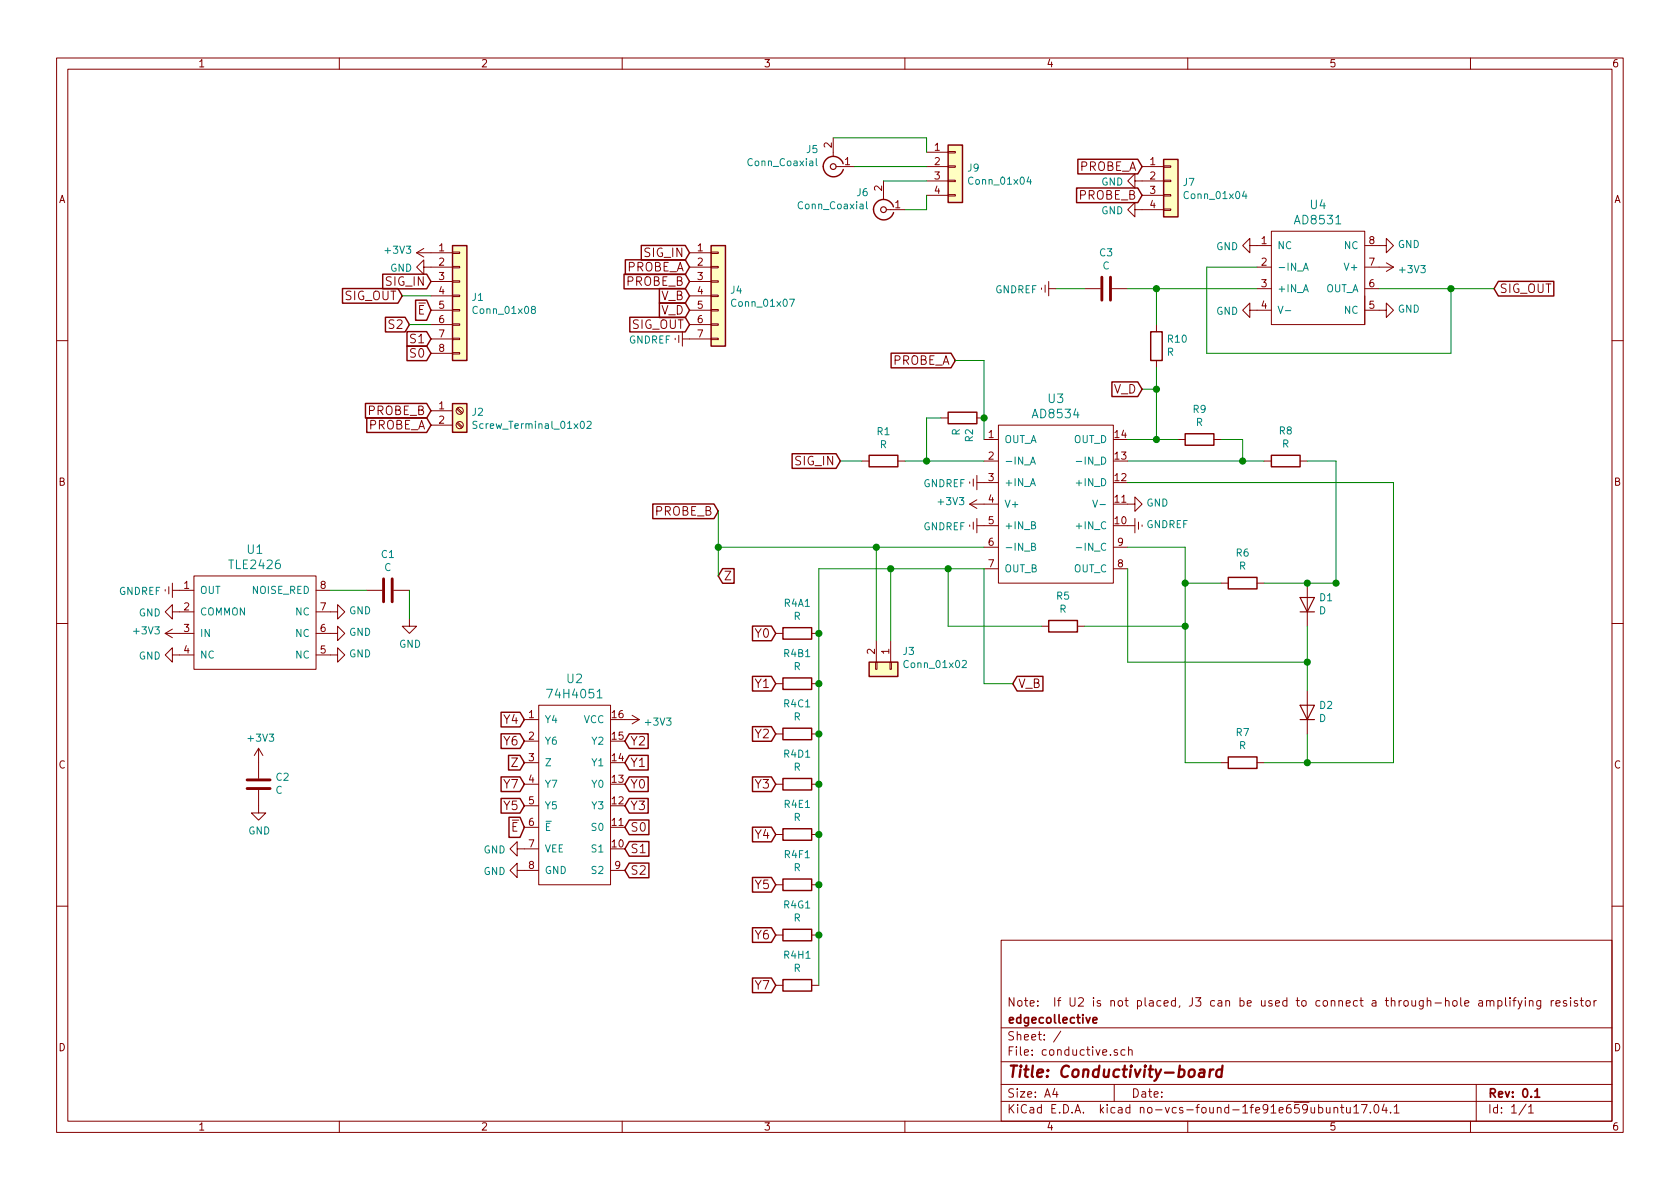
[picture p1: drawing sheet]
EESchema Schematic File Version 2
LIBS:power
LIBS:device
LIBS:transistors
LIBS:conn
LIBS:linear
LIBS:regul
LIBS:74xx
LIBS:cmos4000
LIBS:adc-dac
LIBS:memory
LIBS:xilinx
LIBS:microcontrollers
LIBS:dsp
LIBS:microchip
LIBS:analog_switches
LIBS:motorola
LIBS:texas
LIBS:intel
LIBS:audio
LIBS:interface
LIBS:digital-audio
LIBS:philips
LIBS:display
LIBS:cypress
LIBS:siliconi
LIBS:opto
LIBS:atmel
LIBS:contrib
LIBS:valves
LIBS:ad8532
LIBS:ad8534
LIBS:conductivity
LIBS:74h4051
LIBS:conductive-cache
EELAYER 26 0
EELAYER END
$Descr A4 11693 8268
encoding utf-8
Sheet 1 1
Title "Conductivity-board"
Date ""
Rev "0.1"
Comp "edgecollective"
Comment1 "Note:  If U2 is not placed, J3 can be used to connect a through-hole amplifying resistor"
Comment2 ""
Comment3 ""
Comment4 ""
$EndDescr
$Comp
L AD8534 U3
U 1 1
P 7300 2800
F 0 "U3" H 7350 2837 60  0000 C CNN
F 1 "AD8534" H 7350 2731 60  0000 C CNN
F 2 "SMD_Packages:SOIC-14_N" H 7300 2800 60  0001 C CNN
F 3 "" H 7300 2800 60  0001 C CNN
	1    7300 2800
	1    0    0    -1  
$EndComp
$Comp
L R R1
U 1 1
P 6150 3200
F 0 "R1" V 5943 3200 50  0000 C CNN
F 1 "R" V 6034 3200 50  0000 C CNN
F 2 "Resistors_SMD:R_0805" V 6080 3200 50  0001 C CNN
F 3 "" H 6150 3200 50  0001 C CNN
	1    6150 3200
	0    1    1    0   
$EndComp
$Comp
L R R2
U 1 1
P 6700 2900
F 0 "R2" H 6630 2854 50  0000 R CNN
F 1 "R" H 6630 2945 50  0000 R CNN
F 2 "Resistors_SMD:R_0805" V 6630 2900 50  0001 C CNN
F 3 "" H 6700 2900 50  0001 C CNN
	1    6700 2900
	0    -1   -1   0   
$EndComp
$Comp
L R R5
U 1 1
P 7400 4350
F 0 "R5" V 7607 4350 50  0000 C CNN
F 1 "R" V 7516 4350 50  0000 C CNN
F 2 "Resistors_SMD:R_0805" V 7330 4350 50  0001 C CNN
F 3 "" H 7400 4350 50  0001 C CNN
	1    7400 4350
	0    -1   -1   0   
$EndComp
$Comp
L R R4A1
U 1 1
P 5550 4400
F 0 "R4A1" V 5757 4400 50  0000 C CNN
F 1 "R" V 5666 4400 50  0000 C CNN
F 2 "Resistors_SMD:R_0805" V 5480 4400 50  0001 C CNN
F 3 "" H 5550 4400 50  0001 C CNN
	1    5550 4400
	0    -1   -1   0   
$EndComp
$Comp
L R R6
U 1 1
P 8650 4050
F 0 "R6" V 8857 4050 50  0000 C CNN
F 1 "R" V 8766 4050 50  0000 C CNN
F 2 "Resistors_SMD:R_0805" V 8580 4050 50  0001 C CNN
F 3 "" H 8650 4050 50  0001 C CNN
	1    8650 4050
	0    -1   -1   0   
$EndComp
$Comp
L R R7
U 1 1
P 8650 5300
F 0 "R7" V 8857 5300 50  0000 C CNN
F 1 "R" V 8766 5300 50  0000 C CNN
F 2 "Resistors_SMD:R_0805" V 8580 5300 50  0001 C CNN
F 3 "" H 8650 5300 50  0001 C CNN
	1    8650 5300
	0    -1   -1   0   
$EndComp
$Comp
L R R8
U 1 1
P 8950 3200
F 0 "R8" V 9157 3200 50  0000 C CNN
F 1 "R" V 9066 3200 50  0000 C CNN
F 2 "Resistors_SMD:R_0805" V 8880 3200 50  0001 C CNN
F 3 "" H 8950 3200 50  0001 C CNN
	1    8950 3200
	0    -1   -1   0   
$EndComp
$Comp
L R R9
U 1 1
P 8350 3050
F 0 "R9" V 8557 3050 50  0000 C CNN
F 1 "R" V 8466 3050 50  0000 C CNN
F 2 "Resistors_SMD:R_0805" V 8280 3050 50  0001 C CNN
F 3 "" H 8350 3050 50  0001 C CNN
	1    8350 3050
	0    -1   -1   0   
$EndComp
$Comp
L R R10
U 1 1
P 8050 2400
F 0 "R10" H 7980 2354 50  0000 R CNN
F 1 "R" H 7980 2445 50  0000 R CNN
F 2 "Resistors_SMD:R_0805" V 7980 2400 50  0001 C CNN
F 3 "" H 8050 2400 50  0001 C CNN
	1    8050 2400
	-1   0    0    1   
$EndComp
$Comp
L GNDREF #PWR01
U 1 1
P 6850 3350
F 0 "#PWR01" H 6850 3100 50  0001 C CNN
F 1 "GNDREF" V 6855 3222 50  0000 R CNN
F 2 "" H 6850 3350 50  0001 C CNN
F 3 "" H 6850 3350 50  0001 C CNN
	1    6850 3350
	0    1    1    0   
$EndComp
$Comp
L +3V3 #PWR02
U 1 1
P 6850 3500
F 0 "#PWR02" H 6850 3350 50  0001 C CNN
F 1 "+3V3" V 6865 3628 50  0000 L CNN
F 2 "" H 6850 3500 50  0001 C CNN
F 3 "" H 6850 3500 50  0001 C CNN
	1    6850 3500
	0    -1   -1   0   
$EndComp
Text GLabel 5850 3200 0    60   Input ~ 0
SIG_IN
$Comp
L GNDREF #PWR03
U 1 1
P 6850 3650
F 0 "#PWR03" H 6850 3400 50  0001 C CNN
F 1 "GNDREF" V 6855 3522 50  0000 R CNN
F 2 "" H 6850 3650 50  0001 C CNN
F 3 "" H 6850 3650 50  0001 C CNN
	1    6850 3650
	0    1    1    0   
$EndComp
$Comp
L GNDREF #PWR04
U 1 1
P 7850 3650
F 0 "#PWR04" H 7850 3400 50  0001 C CNN
F 1 "GNDREF" V 7855 3522 50  0000 R CNN
F 2 "" H 7850 3650 50  0001 C CNN
F 3 "" H 7850 3650 50  0001 C CNN
	1    7850 3650
	0    -1   -1   0   
$EndComp
$Comp
L D D1
U 1 1
P 9100 4200
F 0 "D1" V 9146 4121 50  0000 R CNN
F 1 "D" V 9055 4121 50  0000 R CNN
F 2 "Diodes_SMD:D_1206" H 9100 4200 50  0001 C CNN
F 3 "" H 9100 4200 50  0001 C CNN
	1    9100 4200
	0    -1   -1   0   
$EndComp
$Comp
L D D2
U 1 1
P 9100 4950
F 0 "D2" V 9146 4871 50  0000 R CNN
F 1 "D" V 9055 4871 50  0000 R CNN
F 2 "Diodes_SMD:D_1206" H 9100 4950 50  0001 C CNN
F 3 "" H 9100 4950 50  0001 C CNN
	1    9100 4950
	0    -1   -1   0   
$EndComp
$Comp
L GND #PWR05
U 1 1
P 7850 3500
F 0 "#PWR05" H 7850 3250 50  0001 C CNN
F 1 "GND" V 7855 3372 50  0000 R CNN
F 2 "" H 7850 3500 50  0001 C CNN
F 3 "" H 7850 3500 50  0001 C CNN
	1    7850 3500
	0    -1   -1   0   
$EndComp
$Comp
L C C3
U 1 1
P 7700 2000
F 0 "C3" V 7448 2000 50  0000 C CNN
F 1 "C" V 7539 2000 50  0000 C CNN
F 2 "Capacitors_SMD:C_0805" H 7738 1850 50  0001 C CNN
F 3 "" H 7700 2000 50  0001 C CNN
	1    7700 2000
	0    1    1    0   
$EndComp
$Comp
L GNDREF #PWR06
U 1 1
P 7350 2000
F 0 "#PWR06" H 7350 1750 50  0001 C CNN
F 1 "GNDREF" V 7355 1872 50  0000 R CNN
F 2 "" H 7350 2000 50  0001 C CNN
F 3 "" H 7350 2000 50  0001 C CNN
	1    7350 2000
	0    1    1    0   
$EndComp
$Comp
L GND #PWR07
U 1 1
P 8750 2150
F 0 "#PWR07" H 8750 1900 50  0001 C CNN
F 1 "GND" V 8755 2022 50  0000 R CNN
F 2 "" H 8750 2150 50  0001 C CNN
F 3 "" H 8750 2150 50  0001 C CNN
	1    8750 2150
	0    1    1    0   
$EndComp
$Comp
L +3V3 #PWR08
U 1 1
P 9600 1850
F 0 "#PWR08" H 9600 1700 50  0001 C CNN
F 1 "+3V3" V 9615 1978 50  0000 L CNN
F 2 "" H 9600 1850 50  0001 C CNN
F 3 "" H 9600 1850 50  0001 C CNN
	1    9600 1850
	0    1    1    0   
$EndComp
$Comp
L AD8531 U4
U 1 1
P 9200 1450
F 0 "U4" H 9175 1487 60  0000 C CNN
F 1 "AD8531" H 9175 1381 60  0000 C CNN
F 2 "SMD_Packages:SOIC-8-N" H 9200 1450 60  0001 C CNN
F 3 "" H 9200 1450 60  0001 C CNN
	1    9200 1450
	1    0    0    -1  
$EndComp
$Comp
L GND #PWR09
U 1 1
P 8750 1700
F 0 "#PWR09" H 8750 1450 50  0001 C CNN
F 1 "GND" V 8755 1572 50  0000 R CNN
F 2 "" H 8750 1700 50  0001 C CNN
F 3 "" H 8750 1700 50  0001 C CNN
	1    8750 1700
	0    1    1    0   
$EndComp
$Comp
L GND #PWR010
U 1 1
P 9600 1700
F 0 "#PWR010" H 9600 1450 50  0001 C CNN
F 1 "GND" V 9605 1572 50  0000 R CNN
F 2 "" H 9600 1700 50  0001 C CNN
F 3 "" H 9600 1700 50  0001 C CNN
	1    9600 1700
	0    -1   -1   0   
$EndComp
$Comp
L GND #PWR011
U 1 1
P 9600 2150
F 0 "#PWR011" H 9600 1900 50  0001 C CNN
F 1 "GND" V 9605 2022 50  0000 R CNN
F 2 "" H 9600 2150 50  0001 C CNN
F 3 "" H 9600 2150 50  0001 C CNN
	1    9600 2150
	0    -1   -1   0   
$EndComp
Text GLabel 10400 2000 2    60   Input ~ 0
SIG_OUT
Text GLabel 6650 2500 0    60   Input ~ 0
PROBE_A
Text GLabel 5000 3550 0    60   Input ~ 0
PROBE_B
$Comp
L 74H4051 U2
U 1 1
P 4000 6100
F 0 "U2" H 4000 7487 60  0000 C CNN
F 1 "74H4051" H 4000 7381 60  0000 C CNN
F 2 "SMD_Packages:SO-16-N" H 4000 6100 60  0001 C CNN
F 3 "" H 4000 6100 60  0001 C CNN
	1    4000 6100
	1    0    0    -1  
$EndComp
$Comp
L GND #PWR012
U 1 1
P 3650 5900
F 0 "#PWR012" H 3650 5650 50  0001 C CNN
F 1 "GND" V 3655 5772 50  0000 R CNN
F 2 "" H 3650 5900 50  0001 C CNN
F 3 "" H 3650 5900 50  0001 C CNN
	1    3650 5900
	0    1    1    0   
$EndComp
$Comp
L GND #PWR013
U 1 1
P 3650 6050
F 0 "#PWR013" H 3650 5800 50  0001 C CNN
F 1 "GND" V 3655 5922 50  0000 R CNN
F 2 "" H 3650 6050 50  0001 C CNN
F 3 "" H 3650 6050 50  0001 C CNN
	1    3650 6050
	0    1    1    0   
$EndComp
Text GLabel 4350 5750 2    60   Input ~ 0
S0
Text GLabel 4350 5900 2    60   Input ~ 0
S1
Text GLabel 4350 6050 2    60   Input ~ 0
S2
Text GLabel 4350 5600 2    60   Input ~ 0
Y3
Text GLabel 4350 5450 2    60   Input ~ 0
Y0
Text GLabel 4350 5300 2    60   Input ~ 0
Y1
Text GLabel 4350 5150 2    60   Input ~ 0
Y2
Text GLabel 3650 5150 0    60   Input ~ 0
Y6
Text GLabel 3650 5300 0    60   Input ~ 0
Z
Text GLabel 3650 5450 0    60   Input ~ 0
Y7
Text GLabel 3650 5600 0    60   Input ~ 0
Y5
Text GLabel 3650 5750 0    60   Input ~ 0
~E
Text GLabel 3650 5000 0    60   Input ~ 0
Y4
$Comp
L +3V3 #PWR014
U 1 1
P 4350 5000
F 0 "#PWR014" H 4350 4850 50  0001 C CNN
F 1 "+3V3" V 4365 5128 50  0000 L CNN
F 2 "" H 4350 5000 50  0001 C CNN
F 3 "" H 4350 5000 50  0001 C CNN
	1    4350 5000
	0    1    1    0   
$EndComp
Text GLabel 5000 4000 2    60   Input ~ 0
Z
$Comp
L R R4B1
U 1 1
P 5550 4750
F 0 "R4B1" V 5757 4750 50  0000 C CNN
F 1 "R" V 5666 4750 50  0000 C CNN
F 2 "Resistors_SMD:R_0805" V 5480 4750 50  0001 C CNN
F 3 "" H 5550 4750 50  0001 C CNN
	1    5550 4750
	0    -1   -1   0   
$EndComp
$Comp
L R R4C1
U 1 1
P 5550 5100
F 0 "R4C1" V 5757 5100 50  0000 C CNN
F 1 "R" V 5666 5100 50  0000 C CNN
F 2 "Resistors_SMD:R_0805" V 5480 5100 50  0001 C CNN
F 3 "" H 5550 5100 50  0001 C CNN
	1    5550 5100
	0    -1   -1   0   
$EndComp
$Comp
L R R4D1
U 1 1
P 5550 5450
F 0 "R4D1" V 5757 5450 50  0000 C CNN
F 1 "R" V 5666 5450 50  0000 C CNN
F 2 "Resistors_SMD:R_0805" V 5480 5450 50  0001 C CNN
F 3 "" H 5550 5450 50  0001 C CNN
	1    5550 5450
	0    -1   -1   0   
$EndComp
$Comp
L R R4E1
U 1 1
P 5550 5800
F 0 "R4E1" V 5757 5800 50  0000 C CNN
F 1 "R" V 5666 5800 50  0000 C CNN
F 2 "Resistors_SMD:R_0805" V 5480 5800 50  0001 C CNN
F 3 "" H 5550 5800 50  0001 C CNN
	1    5550 5800
	0    -1   -1   0   
$EndComp
$Comp
L R R4F1
U 1 1
P 5550 6150
F 0 "R4F1" V 5757 6150 50  0000 C CNN
F 1 "R" V 5666 6150 50  0000 C CNN
F 2 "Resistors_SMD:R_0805" V 5480 6150 50  0001 C CNN
F 3 "" H 5550 6150 50  0001 C CNN
	1    5550 6150
	0    -1   -1   0   
$EndComp
$Comp
L R R4G1
U 1 1
P 5550 6500
F 0 "R4G1" V 5757 6500 50  0000 C CNN
F 1 "R" V 5666 6500 50  0000 C CNN
F 2 "Resistors_SMD:R_0805" V 5480 6500 50  0001 C CNN
F 3 "" H 5550 6500 50  0001 C CNN
	1    5550 6500
	0    -1   -1   0   
$EndComp
$Comp
L R R4H1
U 1 1
P 5550 6850
F 0 "R4H1" V 5757 6850 50  0000 C CNN
F 1 "R" V 5666 6850 50  0000 C CNN
F 2 "Resistors_SMD:R_0805" V 5480 6850 50  0001 C CNN
F 3 "" H 5550 6850 50  0001 C CNN
	1    5550 6850
	0    -1   -1   0   
$EndComp
Text GLabel 5400 4400 0    60   Input ~ 0
Y0
Text GLabel 5400 4750 0    60   Input ~ 0
Y1
Text GLabel 5400 5100 0    60   Input ~ 0
Y2
Text GLabel 5400 5450 0    60   Input ~ 0
Y3
Text GLabel 5400 5800 0    60   Input ~ 0
Y4
Text GLabel 5400 6150 0    60   Input ~ 0
Y5
Text GLabel 5400 6500 0    60   Input ~ 0
Y6
Text GLabel 5400 6850 0    60   Input ~ 0
Y7
$Comp
L +3V3 #PWR015
U 1 1
P 3000 1750
F 0 "#PWR015" H 3000 1600 50  0001 C CNN
F 1 "+3V3" V 3015 1878 50  0000 L CNN
F 2 "" H 3000 1750 50  0001 C CNN
F 3 "" H 3000 1750 50  0001 C CNN
	1    3000 1750
	0    -1   -1   0   
$EndComp
$Comp
L GND #PWR016
U 1 1
P 3000 1850
F 0 "#PWR016" H 3000 1600 50  0001 C CNN
F 1 "GND" V 3005 1722 50  0000 R CNN
F 2 "" H 3000 1850 50  0001 C CNN
F 3 "" H 3000 1850 50  0001 C CNN
	1    3000 1850
	0    1    1    0   
$EndComp
Text GLabel 3000 1950 0    60   Input ~ 0
SIG_IN
Text GLabel 2800 2050 0    60   Input ~ 0
SIG_OUT
$Comp
L Conn_01x08 J1
U 1 1
P 3200 2050
F 0 "J1" H 3280 2042 50  0000 L CNN
F 1 "Conn_01x08" H 3280 1951 50  0000 L CNN
F 2 "Pin_Headers:Pin_Header_Straight_1x08_Pitch2.54mm" H 3200 2050 50  0001 C CNN
F 3 "" H 3200 2050 50  0001 C CNN
	1    3200 2050
	1    0    0    -1  
$EndComp
Text GLabel 3000 2150 0    60   Input ~ 0
~E
Text GLabel 3000 2450 0    60   Input ~ 0
S0
Text GLabel 3000 2350 0    60   Input ~ 0
S1
Text GLabel 2850 2250 0    60   Input ~ 0
S2
$Comp
L Screw_Terminal_01x02 J2
U 1 1
P 3200 2850
F 0 "J2" H 3280 2842 50  0000 L CNN
F 1 "Screw_Terminal_01x02" H 3280 2751 50  0000 L CNN
F 2 "Connectors_Terminal_Blocks:TerminalBlock_4UCON_19963_02x3.5mm_Straight" H 3200 2850 50  0001 C CNN
F 3 "" H 3200 2850 50  0001 C CNN
	1    3200 2850
	1    0    0    -1  
$EndComp
Text GLabel 3000 2950 0    60   Input ~ 0
PROBE_A
Text GLabel 3000 2850 0    60   Input ~ 0
PROBE_B
$Comp
L TLE2426 U1
U 1 1
P 1750 4350
F 0 "U1" H 1775 4887 60  0000 C CNN
F 1 "TLE2426" H 1775 4781 60  0000 C CNN
F 2 "SMD_Packages:SOIC-8-N" H 1650 3800 60  0001 C CNN
F 3 "" H 1650 3800 60  0001 C CNN
	1    1750 4350
	1    0    0    -1  
$EndComp
$Comp
L GND #PWR017
U 1 1
P 2300 4550
F 0 "#PWR017" H 2300 4300 50  0001 C CNN
F 1 "GND" V 2305 4422 50  0000 R CNN
F 2 "" H 2300 4550 50  0001 C CNN
F 3 "" H 2300 4550 50  0001 C CNN
	1    2300 4550
	0    -1   -1   0   
$EndComp
$Comp
L GND #PWR018
U 1 1
P 2300 4400
F 0 "#PWR018" H 2300 4150 50  0001 C CNN
F 1 "GND" V 2305 4272 50  0000 R CNN
F 2 "" H 2300 4400 50  0001 C CNN
F 3 "" H 2300 4400 50  0001 C CNN
	1    2300 4400
	0    -1   -1   0   
$EndComp
$Comp
L GND #PWR019
U 1 1
P 2300 4250
F 0 "#PWR019" H 2300 4000 50  0001 C CNN
F 1 "GND" V 2305 4122 50  0000 R CNN
F 2 "" H 2300 4250 50  0001 C CNN
F 3 "" H 2300 4250 50  0001 C CNN
	1    2300 4250
	0    -1   -1   0   
$EndComp
$Comp
L GND #PWR020
U 1 1
P 1250 4550
F 0 "#PWR020" H 1250 4300 50  0001 C CNN
F 1 "GND" V 1255 4422 50  0000 R CNN
F 2 "" H 1250 4550 50  0001 C CNN
F 3 "" H 1250 4550 50  0001 C CNN
	1    1250 4550
	0    1    1    0   
$EndComp
$Comp
L GND #PWR021
U 1 1
P 1250 4250
F 0 "#PWR021" H 1250 4000 50  0001 C CNN
F 1 "GND" V 1255 4122 50  0000 R CNN
F 2 "" H 1250 4250 50  0001 C CNN
F 3 "" H 1250 4250 50  0001 C CNN
	1    1250 4250
	0    1    1    0   
$EndComp
$Comp
L GNDREF #PWR022
U 1 1
P 1250 4100
F 0 "#PWR022" H 1250 3850 50  0001 C CNN
F 1 "GNDREF" V 1255 3972 50  0000 R CNN
F 2 "" H 1250 4100 50  0001 C CNN
F 3 "" H 1250 4100 50  0001 C CNN
	1    1250 4100
	0    1    1    0   
$EndComp
$Comp
L +3V3 #PWR023
U 1 1
P 1250 4400
F 0 "#PWR023" H 1250 4250 50  0001 C CNN
F 1 "+3V3" V 1265 4528 50  0000 L CNN
F 2 "" H 1250 4400 50  0001 C CNN
F 3 "" H 1250 4400 50  0001 C CNN
	1    1250 4400
	0    -1   -1   0   
$EndComp
$Comp
L C C1
U 1 1
P 2700 4100
F 0 "C1" V 2448 4100 50  0000 C CNN
F 1 "C" V 2539 4100 50  0000 C CNN
F 2 "Capacitors_SMD:C_0805" H 2738 3950 50  0001 C CNN
F 3 "" H 2700 4100 50  0001 C CNN
	1    2700 4100
	0    1    1    0   
$EndComp
$Comp
L GND #PWR024
U 1 1
P 2850 4300
F 0 "#PWR024" H 2850 4050 50  0001 C CNN
F 1 "GND" H 2855 4127 50  0000 C CNN
F 2 "" H 2850 4300 50  0001 C CNN
F 3 "" H 2850 4300 50  0001 C CNN
	1    2850 4300
	1    0    0    -1  
$EndComp
$Comp
L GND #PWR025
U 1 1
P 1800 5600
F 0 "#PWR025" H 1800 5350 50  0001 C CNN
F 1 "GND" H 1805 5427 50  0000 C CNN
F 2 "" H 1800 5600 50  0001 C CNN
F 3 "" H 1800 5600 50  0001 C CNN
	1    1800 5600
	1    0    0    -1  
$EndComp
$Comp
L +3V3 #PWR026
U 1 1
P 1800 5300
F 0 "#PWR026" H 1800 5150 50  0001 C CNN
F 1 "+3V3" H 1815 5473 50  0000 C CNN
F 2 "" H 1800 5300 50  0001 C CNN
F 3 "" H 1800 5300 50  0001 C CNN
	1    1800 5300
	1    0    0    -1  
$EndComp
$Comp
L C C2
U 1 1
P 1800 5450
F 0 "C2" H 1685 5404 50  0000 R CNN
F 1 "C" H 1685 5495 50  0000 R CNN
F 2 "Capacitors_SMD:C_0805" H 1838 5300 50  0001 C CNN
F 3 "" H 1800 5450 50  0001 C CNN
	1    1800 5450
	-1   0    0    1   
$EndComp
$Comp
L Conn_01x02 J3
U 1 1
P 6200 4650
F 0 "J3" V 6073 4730 50  0000 L CNN
F 1 "Conn_01x02" V 6164 4730 50  0000 L CNN
F 2 "Pin_Headers:Pin_Header_Straight_1x02_Pitch2.54mm" H 6200 4650 50  0001 C CNN
F 3 "" H 6200 4650 50  0001 C CNN
	1    6200 4650
	0    1    1    0   
$EndComp
Text GLabel 4800 1850 0    60   Input ~ 0
PROBE_A
Text GLabel 4800 1950 0    60   Input ~ 0
PROBE_B
Text GLabel 4800 2050 0    60   Input ~ 0
V_B
Text GLabel 4800 2150 0    60   Input ~ 0
V_D
Text GLabel 4800 2250 0    60   Input ~ 0
SIG_OUT
Text GLabel 4800 1750 0    60   Input ~ 0
SIG_IN
$Comp
L Conn_01x07 J4
U 1 1
P 5000 2050
F 0 "J4" H 5080 2092 50  0000 L CNN
F 1 "Conn_01x07" H 5080 2001 50  0000 L CNN
F 2 "Pin_Headers:Pin_Header_Straight_1x07_Pitch2.54mm" H 5000 2050 50  0001 C CNN
F 3 "" H 5000 2050 50  0001 C CNN
	1    5000 2050
	1    0    0    -1  
$EndComp
$Comp
L GNDREF #PWR027
U 1 1
P 4800 2350
F 0 "#PWR027" H 4800 2100 50  0001 C CNN
F 1 "GNDREF" V 4805 2222 50  0000 R CNN
F 2 "" H 4800 2350 50  0001 C CNN
F 3 "" H 4800 2350 50  0001 C CNN
	1    4800 2350
	0    1    1    0   
$EndComp
Text GLabel 7050 4750 2    60   Input ~ 0
V_B
Connection ~ 6850 2900
Wire Wire Line
	6850 2500 6650 2500
Connection ~ 6450 3200
Wire Wire Line
	6450 2900 6450 3200
Wire Wire Line
	6550 2900 6450 2900
Wire Wire Line
	6850 4750 7050 4750
Wire Wire Line
	6850 3950 6850 4750
Wire Wire Line
	2850 2250 3000 2250
Wire Wire Line
	2800 2050 3000 2050
Connection ~ 6200 3950
Wire Wire Line
	6200 3950 6200 4450
Connection ~ 6100 3800
Wire Wire Line
	6100 3800 6100 4450
Wire Wire Line
	2850 4100 2850 4300
Wire Wire Line
	2300 4100 2550 4100
Connection ~ 6600 3950
Wire Wire Line
	6600 4350 6600 3950
Connection ~ 5000 3800
Wire Wire Line
	6850 3800 5000 3800
Wire Wire Line
	5000 3550 5000 4000
Connection ~ 5700 6500
Connection ~ 5700 6150
Connection ~ 5700 5800
Connection ~ 5700 5450
Connection ~ 5700 5100
Connection ~ 5700 4750
Connection ~ 5700 4400
Wire Wire Line
	5700 3950 5700 6850
Wire Wire Line
	6850 3950 5700 3950
Wire Wire Line
	10100 2450 10100 2000
Connection ~ 10100 2000
Wire Wire Line
	8400 2450 10100 2450
Wire Wire Line
	8400 1850 8400 2450
Wire Wire Line
	9600 2000 10400 2000
Wire Wire Line
	8750 1850 8400 1850
Wire Wire Line
	7350 2000 7550 2000
Connection ~ 8050 2000
Wire Wire Line
	7850 2000 8750 2000
Wire Wire Line
	8050 2250 8050 2000
Wire Wire Line
	8050 3050 8050 2550
Connection ~ 8050 3050
Connection ~ 9100 5300
Wire Wire Line
	9700 3350 7850 3350
Wire Wire Line
	9700 5300 9700 3350
Wire Wire Line
	7850 3050 8200 3050
Connection ~ 8650 3200
Wire Wire Line
	8650 3050 8500 3050
Wire Wire Line
	8650 3200 8650 3050
Connection ~ 9100 4600
Wire Wire Line
	7850 4600 9100 4600
Wire Wire Line
	7850 3950 7850 4600
Wire Wire Line
	8250 5300 8500 5300
Wire Wire Line
	8800 5300 9700 5300
Wire Wire Line
	9100 5100 9100 5300
Wire Wire Line
	9100 4350 9100 4800
Wire Wire Line
	7850 3200 8800 3200
Wire Wire Line
	9300 3200 9100 3200
Wire Wire Line
	9300 4050 9300 3200
Wire Wire Line
	8800 4050 9300 4050
Connection ~ 9300 4050
Connection ~ 9100 4050
Connection ~ 8250 4350
Connection ~ 8250 4050
Wire Wire Line
	8250 4050 8500 4050
Wire Wire Line
	8250 3800 7850 3800
Wire Wire Line
	8250 3800 8250 5300
Wire Wire Line
	8250 4350 7550 4350
Wire Wire Line
	6600 4350 7250 4350
Wire Wire Line
	5850 3200 6000 3200
Wire Wire Line
	6850 2500 6850 3050
Wire Wire Line
	6300 3200 6850 3200
Wire Wire Line
	8050 2700 7950 2700
Connection ~ 8050 2700
Text GLabel 7950 2700 0    60   Input ~ 0
V_D
$Comp
L Conn_Coaxial J5
U 1 1
P 5800 1150
F 0 "J5" H 5900 1034 50  0000 L CNN
F 1 "Conn_Coaxial" H 5900 1125 50  0000 L CNN
F 2 "Connectors:SMA_SMD_Jack_Straight" H 5800 1150 50  0001 C CNN
F 3 "" H 5800 1150 50  0001 C CNN
	1    5800 1150
	-1   0    0    1   
$EndComp
$Comp
L Conn_Coaxial J6
U 1 1
P 6150 1450
F 0 "J6" H 6250 1334 50  0000 L CNN
F 1 "Conn_Coaxial" H 6250 1425 50  0000 L CNN
F 2 "Connectors:SMA_SMD_Jack_Straight" H 6150 1450 50  0001 C CNN
F 3 "" H 6150 1450 50  0001 C CNN
	1    6150 1450
	-1   0    0    1   
$EndComp
$Comp
L Conn_01x04 J9
U 1 1
P 6650 1150
F 0 "J9" H 6730 1142 50  0000 L CNN
F 1 "Conn_01x04" H 6730 1051 50  0000 L CNN
F 2 "Pin_Headers:Pin_Header_Straight_1x04_Pitch2.54mm" H 6650 1150 50  0001 C CNN
F 3 "" H 6650 1150 50  0001 C CNN
	1    6650 1150
	1    0    0    -1  
$EndComp
Wire Wire Line
	5800 950  6450 950 
Wire Wire Line
	6450 950  6450 1050
Wire Wire Line
	5950 1150 6450 1150
Wire Wire Line
	6150 1250 6450 1250
Wire Wire Line
	6300 1450 6450 1450
Wire Wire Line
	6450 1450 6450 1350
Text GLabel 7950 1150 0    60   Input ~ 0
PROBE_A
Text GLabel 7950 1350 0    60   Input ~ 0
PROBE_B
$Comp
L Conn_01x04 J7
U 1 1
P 8150 1250
F 0 "J7" H 8230 1242 50  0000 L CNN
F 1 "Conn_01x04" H 8230 1151 50  0000 L CNN
F 2 "Pin_Headers:Pin_Header_Straight_1x04_Pitch2.54mm" H 8150 1250 50  0001 C CNN
F 3 "" H 8150 1250 50  0001 C CNN
	1    8150 1250
	1    0    0    -1  
$EndComp
$Comp
L GND #PWR028
U 1 1
P 7950 1250
F 0 "#PWR028" H 7950 1000 50  0001 C CNN
F 1 "GND" V 7955 1122 50  0000 R CNN
F 2 "" H 7950 1250 50  0001 C CNN
F 3 "" H 7950 1250 50  0001 C CNN
	1    7950 1250
	0    1    1    0   
$EndComp
$Comp
L GND #PWR029
U 1 1
P 7950 1450
F 0 "#PWR029" H 7950 1200 50  0001 C CNN
F 1 "GND" V 7955 1322 50  0000 R CNN
F 2 "" H 7950 1450 50  0001 C CNN
F 3 "" H 7950 1450 50  0001 C CNN
	1    7950 1450
	0    1    1    0   
$EndComp
$EndSCHEMATC
